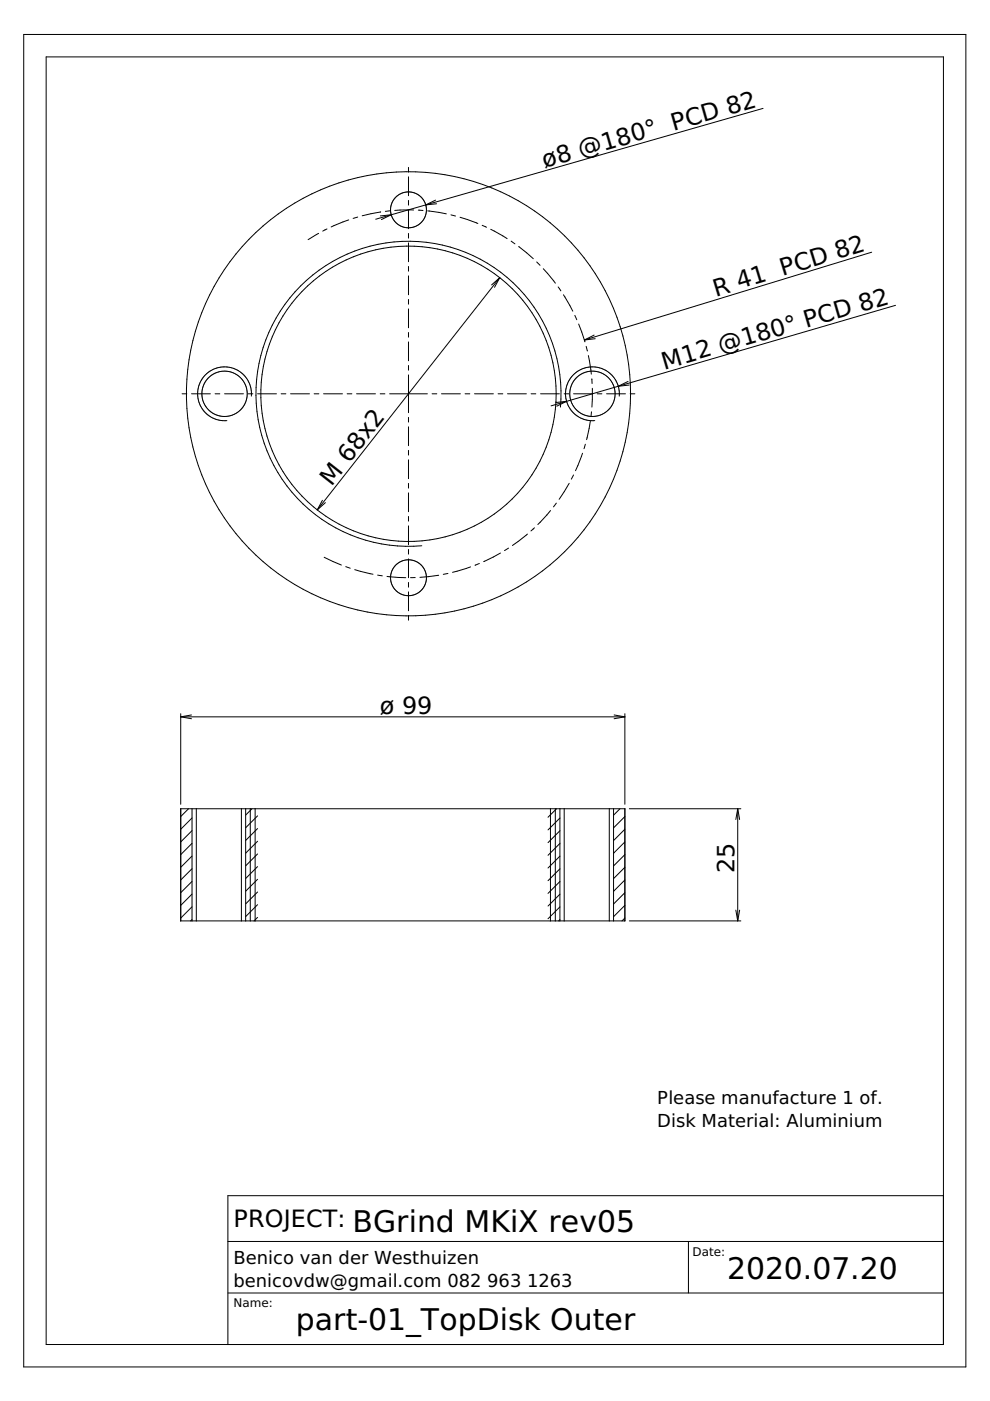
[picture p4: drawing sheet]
<svg xmlns="http://www.w3.org/2000/svg" width="210mm" height="297mm" viewBox="0 0 210 297" stroke-linecap="round" stroke-linejoin="round" font-family="sans-serif">
<g fill="none" stroke="#000" stroke-width=".21">
<path d="M5 7.3h199.8v282.5h-199.8zM9.8 12.1h190.2v273h-190.2zM86.6 35.5v1M86.6 37.5v4M161.8 23l-71.5 20.4M67.5 49.5l-2.2 1.3M69.3 48.5l-.9 .5M73.9 46.6l-3.7 1.5M75.8 46l-.9 .3M80.6 45.8l2.4-.3-2.1 1.1M80.7 44.9l-3.9 .9M82.7 44.7l-1 .1"/>
<path d="M86.6 42.5v1M86.6 44.5v4M86.6 49.5v1M86.6 51.5v4M86.6 56.5v1M86.6 58.5v4M87.7 44.5l-4 .1M88.7 44.6h1M90.3 43.4l-10.6 3.1M90.7 44.7l3.9 .6M92.4 42.4l-2.1 1M92.6 43.2l-2.3 .2"/>
<path d="M95.6 45.6l1 .2M97.5 46.1l3.8 1.3M102.2 47.8l.9 .4M104 48.6l3.5 2M106 58.9l-38.7 49.2M106 58.9l-1.1 2M106 58.9l-1.8 1.5M108.4 51.1l.8 .6M110 52.3l3.1 2.5M113.8 55.5l.7 .7M115.2 57l2.6 3M184.8 53.5l-60.9 18.6"/>
<path d="M86.6 63.5v1M86.6 65.5v4M86.6 70.5v1M86.6 72.5v4M86.6 77.5v1M86.6 79.5v8M118.3 60.8l.6 .9M119.5 62.5l1.9 3.5M121.9 66.9l.4 .9M122.7 68.7l1.3 3.8M124.3 73.4l.2 1M124.7 75.4l.7 3.9"/>
<path d="M126 71l-2.1 1.1M126.2 71.8l-2.3 .3M189.9 64.7l-58.8 17.2M38.6 83.5h1M40.6 83.5h4M45.6 83.5h1M47.6 83.5h4M52.6 83.5h1M53.3 84a5.7 5.7 0 0 0-5.5-6.2 5.7 5.7 0 0 0-5.9 5.9 5.7 5.7 0 0 0 6.2 5.5M54.6 83.5h4M59.6 83.5h1M61.6 83.5h4"/>
<path d="M66.6 83.5h1M68.6 83.5h4M73.6 83.5h1M75.6 83.5h4M80.6 83.5h1M82.6 83.5h8M86.6 88.5v1M86.6 90.5v4M86.6 95.5v1M86.6 97.5v4M91.6 83.5h1M93.6 83.5h4"/>
<path d="M98.6 83.5h1M100.6 83.5h4M105.6 83.5h1M107.6 83.5h4M112.6 83.5h1M114.6 83.5h4M118.8 86.3a32.3 32.3 0 0 0-31.3-35.1 32.3 32.3 0 0 0-33.2 33.2 32.3 32.3 0 0 0 35.1 31.3M119.6 83.5h1M120.1 85.1a5.7 5.7 0 0 0 6 4.1M120.1 85.1l-2 1M120.1 85.1l-2.3 .2M121.6 83.5h4"/>
<path d="M123.5 96.1l-1.5 3.7M124.1 94.2l-.3 .9M125.2 89.3l-.8 3.9M125.4 87.3l-.1 1M125.5 80.3v1M125.6 82.3l-.1 4M126.6 83.5h1M128.6 83.5h4M131.1 81.9l.2 2.1M131.1 81.9a5.7 5.7 0 0 0-7.1-3.9 5.7 5.7 0 0 0-3.9 7.1M131.1 81.9l-14.3 4.2M133.2 80.9l-2.1 1"/>
<path d="M133.4 81.6l-2.3 .3M133.6 83.5h1M68.4 106.1l-1.1 2M68.7 118.2l3.7 1.6M69 106.6l-1.7 1.5M86.6 102.5v1M86.6 104.5v4M86.6 109.5v1M86.6 111.5v4M86.6 116.5v1M86.6 118.5v4M101.6 119.5l-.9 .4"/>
<path d="M106.1 117.3l-3.5 1.8M107.8 116.2l-.8 .5M111.8 113.2l-3.2 2.5M113.3 111.9l-.7 .7M116.7 108.2l-2.7 3M118 106.7l-.6 .8M120.7 102.5l-2.1 3.4M121.6 100.7l-.5 .9M73.3 120.1l1 .4M75.2 120.8l3.9 .9M80.1 121.9l1 .2M82 122.2l4 .3"/>
<path d="M86.6 123.5v1M86.6 125.5v4M86.6 130.5v1M88 122.5h-1M93 122l-4 .4M95 121.6l-1 .2M99.8 120.2l-3.9 1.1M38.3 151.3v19.2M38.3 152h94.2M38.3 152l2.3 .4M40.6 151.6l-2.3 .4M130.2 151.6l2.3 .4"/>
<path d="M132.5 151.3v19.2M132.5 152l-2.3 .4M38.3 171.5h94.2v23.8h-94.2zM40 171.5l-1.7 1.6M40.7 171.5v23.8M40.7 173.4l-2.4 2.4M40.7 176.1l-2.4 2.4M40.7 178.8l-2.4 2.4M41.6 171.5v23.8M51.2 171.5v23.8M52.1 171.5v23.8M53.1 171.5v23.8"/>
<path d="M53.4 171.5l-1.3 1.3M54.1 171.5v23.8M54.6 173l-2.5 2.5M54.6 175.7l-2.5 2.5M54.6 178.4l-2.5 2.5M116.7 171.5v23.8M117.7 171.5v23.8M118 171.5l-1.8 1.8M118.7 171.5v23.8M118.7 173.4l-2.5 2.6M118.7 176.1l-2.5 2.6M118.7 178.8l-2.5 2.5"/>
<path d="M119.6 171.5v23.8M129.2 171.5v23.8M130.1 171.5v23.8M131.4 171.5l-1.3 1.3M132.5 173.1l-2.4 2.4M132.5 175.8l-2.4 2.4M132.5 178.5l-2.4 2.4M133.4 171.5h23.7M156.4 171.5v23.8M156.4 171.5l.4 2.3M156.4 171.5l-.4 2.3M40.7 181.5l-2.4 2.4"/>
<path d="M40.7 184.2l-2.4 2.4M40.7 186.9l-2.4 2.4M40.7 189.6l-2.4 2.4M40.7 192.3l-2.4 2.3M40.7 194.9l-.3 .4M54.6 194.5l-.7 .8M54.6 181l-2.5 2.6M54.6 183.7l-2.5 2.6M54.6 186.4l-2.5 2.6M54.6 189.1l-2.5 2.5M54.6 191.8l-2.5 2.5M118.7 181.5l-2.5 2.5"/>
<path d="M118.7 184.2l-2.5 2.5M118.7 186.9l-2.5 2.5M118.7 189.6l-2.5 2.5M118.7 192.3l-2.5 2.5M118.7 195l-.3 .3M132.5 194.6l-.6 .7M132.5 181.2l-2.4 2.4M132.5 183.9l-2.4 2.4M132.5 186.6l-2.4 2.4M132.5 189.3l-2.4 2.4M132.5 192l-2.4 2.4M133.4 195.3h23.7"/>
<path d="M156 193l.4 2.3M156.8 193l-.4 2.3M200 253.5h-151.7v31.6M48.3 274.1h151.7M48.3 263.2h151.7M146 263.2v10.9"/>
<circle cx="86.6" cy="44.5" r="3.8"/>
<circle cx="47.6" cy="83.5" r="4.8"/>
<circle cx="86.6" cy="83.5" r="31.3"/>
<circle cx="86.6" cy="83.5" r="47.1"/>
<circle cx="125.6" cy="83.5" r="4.8"/>
<circle cx="86.6" cy="122.5" r="3.8"/>
</g>
<g font-size="6.3">
<text x="74.7" y="261.2">BGrind MKiX rev05</text>
<text x="154.2" y="271.3">2020.07.20</text>
<text x="62.7" y="281.9">part-01_TopDisk Outer</text>
</g>
<g font-size="5.1">
<text x="115.5" y="35.5" transform="rotate(-16 115.5 35.5)">ø8 @180° PCD 82</text>
<text x="151.8" y="62.9" transform="rotate(-17 151.8 62.9)">R 41 PCD 82</text>
<text x="140.8" y="78.4" transform="rotate(-16 140.8 78.4)">M12 @180° PCD 82</text>
<text x="70.3" y="103.2" transform="rotate(-52 70.3 103.2)">M 68x2</text>
<text x="80.5" y="151.3">ø 99</text>
<text x="155.7" y="185.1" transform="rotate(-90 155.7 185.1)">25</text>
<text x="49.5" y="260.2">PROJECT:</text>
</g>
<g font-size="3.8">
<text x="139.4" y="234.1">Please manufacture 1 of.</text>
<text x="139.4" y="239">Disk Material: Aluminium</text>
<text x="49.5" y="268">Benico van der Westhuizen</text>
<text x="49.5" y="272.9">benicovdw@gmail.com 082</text>
<text x="103.3" y="272.9">963</text>
<text x="111.8" y="272.9">1263</text>
</g>
<g font-size="2.5">
<text x="146.8" y="266.3">Date:</text>
<text x="49.5" y="277.1">Name:</text>
</g>
</svg>
